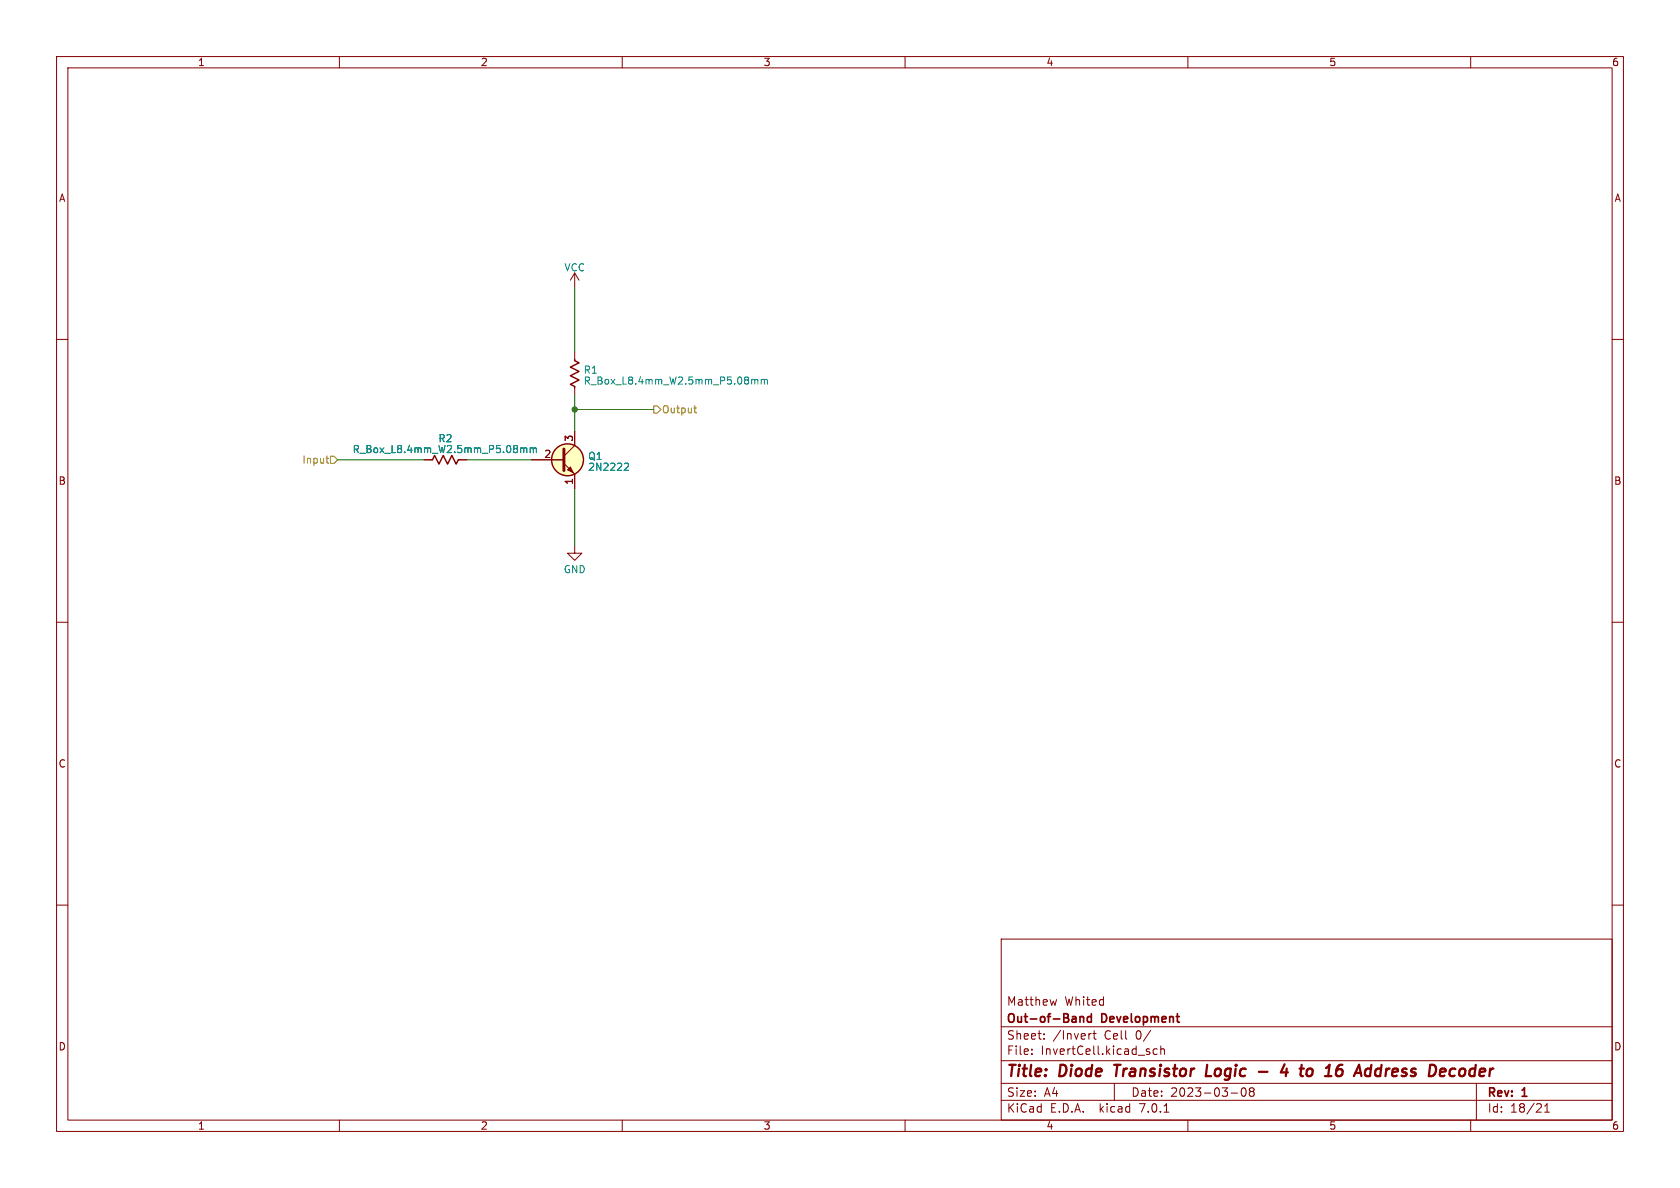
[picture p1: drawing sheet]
<svg xmlns="http://www.w3.org/2000/svg" width="297mm" height="210mm" viewBox="0 0 297 210" stroke-linecap="round" stroke-linejoin="round" font-family="sans-serif">
<g fill="none" stroke="#840000" stroke-width=".18">
<path d="M10 10h277v190h-277zM12 12h273v186h-273zM60 10v2M110 10v2M160 10v2M210 10v2M260 10v2M10 60h2M101.6 48.3v2.5M101.6 48.3l-.8 1.2M101.6 48.3l.8 1.2M285 60h2"/>
<path d="M101.6 76.2v2.5l-1.9 1.9M101.6 62.2v1.3M101.6 68.6v1.3M74.9 81.3h1.3M81.3 81.3h1.2M94 81.3h5.7M99.7 81.9l1.9 1.9v2.6M101.6 96.5v1.3h1.3l-1.3 1.3-1.3-1.3h1.3M10 110h2M285 110h2M10 160h2M285 160h2"/>
<path d="M177 166h108v32h-108zM186.8 176.7l-.3 1M60 198v2M110 198v2M160 198v2M177 194.5h108M177 191.5h108M177 187.5h108M177 181.5h108M182.4 186.3v.1M182.4 185.5v.1M184.6 183.6v.1"/>
<path d="M184.6 182.8v.1M192.9 182.7l-.3 .1M193.2 182.7h.6M193.4 182.2v1.3l.4 .2M197 191.5v3M203.4 182.1l-1.3 2M204.6 185.5l-.5-.1-.2 .3v.4l.1 .2h.6M205.2 185.5l.2-.1 .4 .1 .1 .9M205.2 184.9v1.5M205.8 196.6h.8M210 198v2M217.6 193.2h1.2"/>
<path d="M219.6 192.4a1 1 0 0 0 .2 1.4 .81 .81 0 0 0 .6-.6 .81 .81 0 0 0-.3-.8M221 192.4l-.1 .3 .2 .2M221.1 192.9l-.2 .3v.5l.2 .1h.3l.3-.3-.1-.4-.2-.2M221.1 192.9h.3M221.6 192.4l.1 .3-.3 .2M260 198v2M261 191.5v6.5M273.1 196.6h.8M273.1 195.5l.4-.4v1.5"/>
</g>
<path d="M197 188.2h1.1M213.4 188.2l-.2 2h.9M222.5 189.5h1.6M227.1 188.1l-.7 1.5h1.3M227.5 188.9l-.2 1.3M231.5 188.9l.4 .1 .2 .3-.1 .6-.4 .3M236.7 189h.3l.3 .2v.7a.66 .66 0 0 1-.8 .3M237.3 188.2h-.4l-.3 .2M242.2 188.9l.1 .1M242.4 188.2l-.2 2M257.1 188.9a.66 .66 0 0 0-.8 .4v.7l.3 .2h.4" fill="none" stroke="#840000" stroke-width=".4"/>
<path d="M190.9 179.7v1M190.9 179.8l.2-.1 .4 .1 .1 .9M192.9 179.8l-.4-.1-.3 .3v.4l.2 .2h.5M192.9 179.2v1.5" fill="none" stroke="#840000" stroke-width=".3"/>
<g fill="none" stroke="#840000" stroke-width=".25">
<path d="M101.6 63.5v.3l.8 .3-1.6 .8 1.6 .8-1.6 .7 1.6 .8-1.6 .7 .8 .4v.3M76.2 81.3h.3l.3-.8 .8 1.5 .8-1.5 .7 1.5 .8-1.5 .7 1.5 .4-.7h.3"/>
<circle cx="100.3" cy="81.3" r="2.82"/>
</g>
<g fill="none" stroke="#008484" stroke-width=".18">
<path d="M92 79.3l.4-.1 .2 .2M92.6 79.4l.2-.2h.3v.8M92.6 79.4v.6M93.7 79.3l.4-.1 .2 .2M93.7 79.2v.8M94.3 79.4l.2-.2h.3v.8M94.3 79.4v.6M132.9 67.2l.4-.1 .1 .1M133.4 67.2l.2-.1h.3l.1 .8M133.4 67.2v.7M134.6 67.2l.3-.1 .2 .1M134.6 67.1v.8"/>
<path d="M135.1 67.2l.2-.1h.3l.1 .8M135.1 67.2v.7M110.6 81.9h.4l.1 .3-.8 .9h.8"/>
</g>
<circle cx="100.3" cy="81.3" r="2.82" fill="#ffffc2" stroke="#ffffc2" stroke-width=".18"/>
<path d="M99.7 79.4v3.8" fill="none" stroke="#840000" stroke-width=".51"/>
<path d="M100.3 83.1l.5-.5 .5 1z" fill="#840000" stroke="#840000" stroke-width=".18"/>
<path d="M115.6 71.8h.6l.6 .6-.6 .6h-.6zM122.7 72.1h.4M122.9 72.9l.2 .1M57.6 81h.5M57.8 81.7l.3 .2M58.4 80.6h.7l.6 .7-.6 .6h-.7z" fill="none" stroke="#848400" stroke-width=".18"/>
<path d="M101.6 50.8v11.4M101.6 69.9v6.3M101.6 72.4h14M59.7 81.3h15.2M82.5 81.3h11.5M101.6 86.4v10.1" fill="none" stroke="#008400" stroke-width=".18"/>
<circle cx="101.6" cy="72.4" r=".46" fill="#008400" stroke="#008400" stroke-width=".18"/>
<g font-size="2.8" fill="#840000">
<text x="178" y="190.8">Title:</text>
<text x="187.4" y="190.8">Diode</text>
<text x="197.7" y="190.8">Transistor</text>
<text x="214.5" y="190.8">Logic</text>
<text x="229" y="190.8">4</text>
<text x="233" y="190.8">to</text>
<text x="238.1" y="190.8">16</text>
<text x="244" y="190.8">Address</text>
<text x="257.5" y="190.8">Decoder</text>
</g>
<g font-size="2.1" fill="#840000">
<text x="178" y="177.9">Matthew</text>
<text x="188.2" y="177.9">Whited</text>
<text x="178" y="183.9">Sheet:</text>
<text x="178" y="181.1">Out-of-Band</text>
<text x="186.2" y="183.9">/Invert</text>
<text x="194.9" y="181.1">Development</text>
<text x="195.2" y="183.9">Cell</text>
<text x="200.8" y="183.9">0/</text>
<text x="178" y="186.6">File:</text>
<text x="184" y="186.6">InvertCell.kicad_sch</text>
<text x="178" y="196.8">KiCad</text>
<text x="178" y="194">Size:</text>
<text x="184.6" y="194">A4</text>
<text x="185.7" y="196.8">E.D.A.</text>
<text x="194.4" y="196.8">kicad</text>
<text x="200" y="194">Date:</text>
<text x="201.5" y="196.8">7.0.1</text>
<text x="206.9" y="194">2023-03-08</text>
<text x="263" y="194.2">Rev:</text>
<text x="263" y="196.8">Id:</text>
<text x="267" y="196.8">18/21</text>
<text x="269.2" y="194.2">1</text>
</g>
<g font-size="1.8" fill="#840000">
<text x="35" y="11.8">1</text>
<text x="85" y="11.8">2</text>
<text x="135" y="11.8">3</text>
<text x="185" y="11.8">4</text>
<text x="235" y="11.8">5</text>
<text x="285" y="11.8">6</text>
<text x="10.4" y="35.8">A</text>
<text x="285.4" y="35.8">A</text>
<text x="96.2" y="81">2</text>
<text x="101.3" y="78.1" transform="rotate(-90 101.3 78.1)">3</text>
<text x="10.3" y="85.8">B</text>
<text x="101.3" y="85.8" transform="rotate(-90 101.3 85.8)">1</text>
<text x="285.3" y="85.8">B</text>
<text x="10.3" y="135.8">C</text>
<text x="285.3" y="135.8">C</text>
<text x="10.3" y="185.8">D</text>
<text x="285.3" y="185.8">D</text>
<text x="35" y="199.8">1</text>
<text x="85" y="199.8">2</text>
<text x="135" y="199.8">3</text>
<text x="185" y="199.8">4</text>
<text x="235" y="199.8">5</text>
<text x="285" y="199.8">6</text>
</g>
<g font-size="1.8" fill="#008484">
<text x="99.7" y="48.1">VCC</text>
<text x="103.1" y="66.2">R1</text>
<text x="103.1" y="68.1">R_Box_L8.4mm_W2.5mm_P5.08mm</text>
<text x="62.3" y="80.3">R_Box_L8.4mm_W2.5mm_P5.08mm</text>
<text x="77.4" y="78.3">R2</text>
<text x="103.9" y="81.5">Q1</text>
<text x="103.9" y="83.4">2N2222</text>
<text x="99.6" y="101.5">GND</text>
</g>
<g font-size="1.8" fill="#848400">
<text x="117" y="73.2">Output</text>
<text x="53.3" y="82.1">Input</text>
</g>
</svg>
